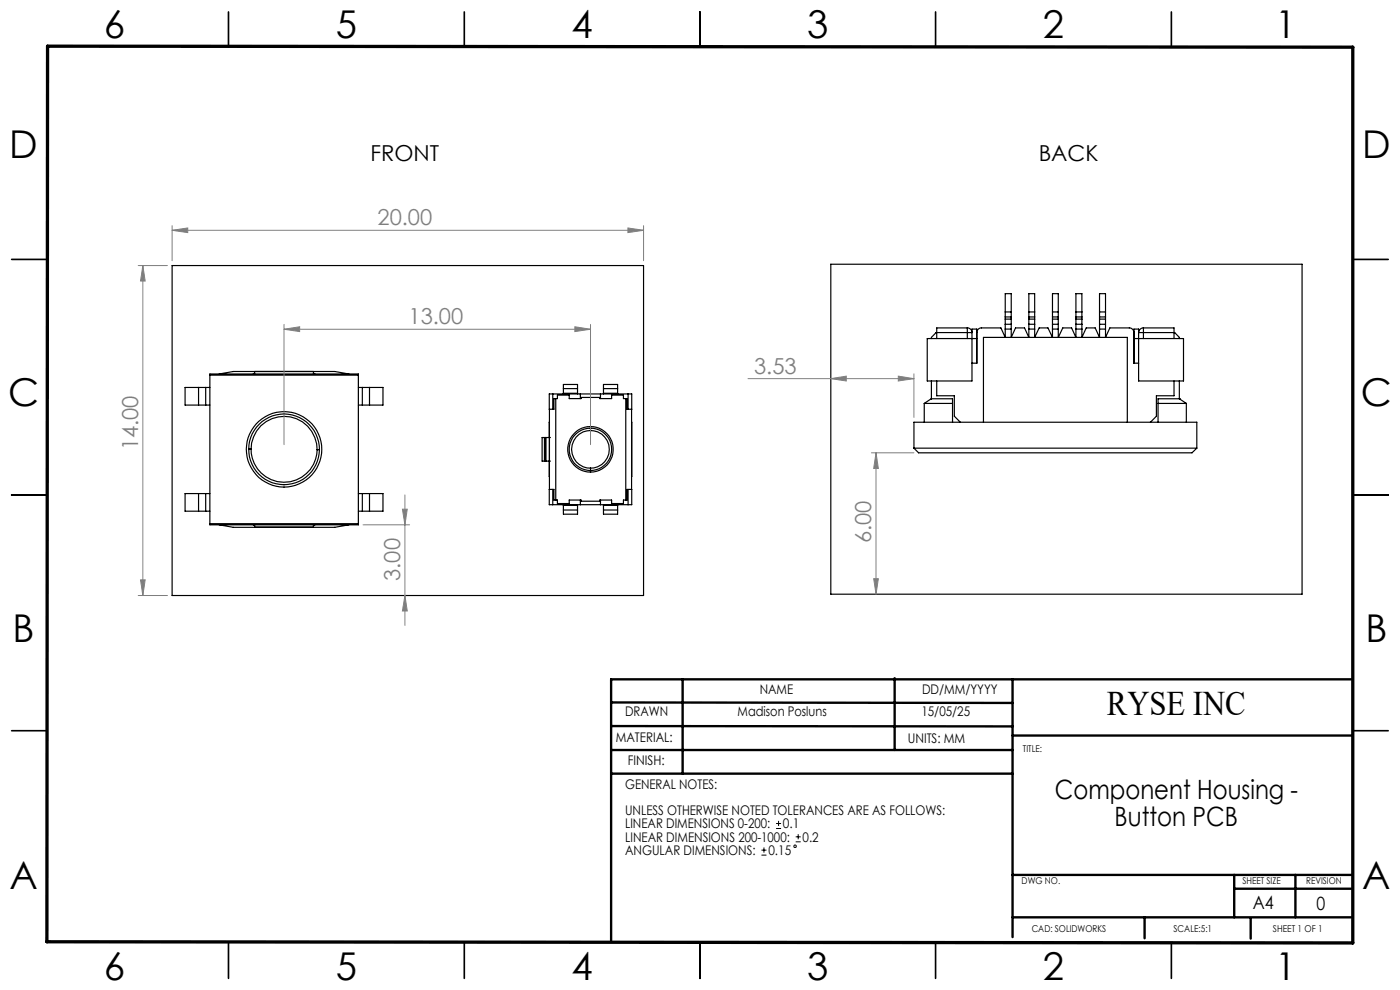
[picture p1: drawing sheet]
<svg xmlns="http://www.w3.org/2000/svg" width="297mm" height="210mm" viewBox="0 0 297 210" stroke-linecap="round" stroke-linejoin="round" font-family="sans-serif">
<g fill="none" stroke="#000" stroke-width=".25">
<path d="M36.5 56.3h100v70h-100zM176.2 56h100v70h-100zM44.5 79.6v-.3h31.5v.3M44.5 79.6h31.5M44.5 79.6v31.5M46.5 79.3l3-.5h21.5l3 .5M54 78.8v.5M54 79.2l-.2 .1M66.5 78.8v.5M66.5 79.2l.2 .1M76 79.6v31.5M205.2 69.6a.96 .96 0 0 1 1 .9h-7.6l-1 1.1v.2"/>
<path d="M205.2 69.6h-6.5v2.2M205.2 69.6v2.2M207.2 71.8h-10.5v9h9.5v-11h1v7.2h-1M213.3 69.8v1.8l-1-2h-4.1a.96 .96 0 0 0-1 .9M213.3 68.8v1M213.3 67.2v.5M213.3 69.8h1.2M213.3 68.8h1.2M213.3 67.7h1.2M213.3 67.2v-4.9h1.2v4.9M213.3 67.7v1.1M213.3 67.2h1.2"/>
<path d="M213.3 66.2h1.2M214.5 69.8v1.8l.9-2h1.9l1 2v-1.8M214.5 68.8v1M214.5 67.2v.5M214.5 67.7v1.1M218.3 68.8v1M218.3 67.2v.5M218.3 69.8h1.2M218.3 68.8h1.2M218.3 67.7h1.2M218.3 67.2h1.2M218.3 66.2h1.2"/>
<path d="M218.3 67.2v-4.9h1.2v4.9M218.3 67.7v1.1M219.5 69.8v1.8l1-2h1.8l1 2v-1.8M219.5 68.8v1M219.5 67.2v.5M219.5 67.7v1.1M223.3 68.8v1M223.3 67.2v.5M223.3 69.8h1.2M223.3 68.8h1.2M223.3 67.7h1.2M223.3 67.2h1.2"/>
<path d="M223.3 66.2h1.2M223.3 67.2v-4.9h1.2v4.9M223.3 67.7v1.1M224.5 69.8v1.8l1-2h1.8l.9 2v-1.8M224.5 68.8v1M224.5 67.2v.5M224.5 67.7v1.1M228.2 68.8v1M228.2 67.2v.5M228.2 69.8h1.3M228.2 68.8h1.3M228.2 67.7h1.3"/>
<path d="M228.2 67.2h1.3M228.2 66.2h1.3M228.2 67.2v-4.9h1.3v4.9M228.2 67.7v1.1M229.5 69.8v1.8l.9-2h1.9l1 2v-1.8M229.5 68.8v1M229.5 67.2v.5M229.5 67.7v1.1M233.3 68.8v1M233.3 67.2v.5M233.3 69.8h1.2M233.3 68.8h1.2"/>
<path d="M233.3 67.7h1.2M233.3 67.2h1.2M233.3 66.2h1.2M233.3 67.2v-4.9h1.2v4.9M233.3 67.7v1.1M234.5 69.8v1.8l.9-2h4.2a.96 .96 0 0 1 1 .9M234.5 68.8v1M234.5 67.2v.5M234.5 67.7v1.1M240.6 71.8h10.5v9h-9.6v-11h-.9v7.2h.9M242.6 69.6a1.02 1.02 0 0 0-1.1 .9h7.7l1 1.1v.2M242.6 69.6h6.5v2.2"/>
<path d="M242.6 69.6v2.2M42.1 85.9h1.5M42.1 82.2h1.5M42.1 82.2v3.7M42.1 82.2h-2.8v3.7h2.8M43.6 82.2v3.7M43.6 85.9h.9M43.6 82.2h.9M52.8 95.2h.5M52.8 95.2a7.5 7.5 0 0 1 7.6-7.4 7.5 7.5 0 0 1 7.4 7.6M52.8 95.2a7.5 7.5 0 0 0 7.4 7.6 7.5 7.5 0 0 0 7.6-7.4M53.3 95.2a7 7 0 0 1 7-6.9 7 7 0 0 1 7 7.1"/>
<path d="M53.3 95.2a7 7 0 0 0 6.9 7.1 7 7 0 0 0 7.1-6.9M67.3 95.4h.5M76 85.9h.9M76 82.2h.9M76.9 85.9h1.5M76.9 82.2h1.5M76.9 82.2v3.7M78.4 82.2h2.8v3.7h-2.8M78.4 82.2v3.7M115.5 92.8h-.5v5h.5M115.5 97.8h1.1M115.5 92.8h1.1"/>
<path d="M115.5 92.8v5M115.7 92.8l.1 5zM116.5 97.8l.1 3.3M116.6 97.8h.1M116.6 92.8h.1M116.6 86.8v17M116.6 86.8l-.1-3.2h17.5v3.2M116.6 89.6l-.1 3.2M117.3 83.6v3.2M117.9 84.6h-.4v2.2h-.9M117.9 84.6h.4v-.8h2.5v.8h2.5v-.3h3.9v.3h2.6v-.8h2.5v.8h.5M117.9 84.6v21.5"/>
<path d="M119.5 83.4v.2M119.5 83.4v-1.8h3v1.8M119.5 82.4h3M119.5 83.4h3M122.5 83.4v.2M123.1 83.6v1M125.3 90.8a4.5 4.5 0 0 1 4.5 4.5 4.5 4.5 0 0 1-4.5 4.5M125.3 99.3v.5M125.3 91.3a4 4 0 0 1 4 4 4 4 0 0 1-4 4M125.3 90.8v.5M125.3 90.8a4.5 4.5 0 0 0-4.5 4.5 4.5 4.5 0 0 0 4.5 4.5M125.3 91.3a4 4 0 0 0-4.1 4 4 4 0 0 0 4.1 4"/>
<path d="M125.3 90.5a4.8 4.8 0 0 1 4.8 4.8 4.8 4.8 0 0 1-4.8 4.8M125.3 90.5a4.8 4.8 0 0 0-4.9 4.8 4.8 4.8 0 0 0 4.9 4.8M125.3 90.5v.3M125.3 99.8v.3M127.4 83.6v1M128 83.4v.2M128 82.4h3M128 83.4v-1.8h3v1.8M128 83.4h3M131 83.4v.2M132.8 84.6h.2v2.2h1M132.8 84.6v21.5"/>
<path d="M133.2 83.6v3.2M134 86.8v17M134 89.6v11.5M193.9 95.1v-5.5h60v5.5M193.9 95.1h60M193.9 95.1l1 1h58l1-1M196.1 85.6l1.5-1h4.5v5M196.1 85.6h6M196.1 85.6v4M197.6 80.8v3.8M198.7 80.8v3.2h3.8v4.3l1.2 1.3M208.6 89.6v-18h30.5v18"/>
<path d="M245.7 85.6h6M249.1 80.8v3.2h-3.8v4.3l-1.2 1.3M250.2 84.6h.1M250.2 84.6h-4.5v5M250.2 84.6l1.5 1M250.2 80.8v3.8M251.7 85.6v4M42.1 108.4h1.5M42.1 104.7h1.5M42.1 104.7v3.7M42.1 104.7h-2.8v3.7h2.8M43.6 104.7v3.7"/>
<path d="M43.6 108.4h.9M43.6 104.7h.9M44.5 111.1v.2h31.5v-.2M44.5 111.1h31.5M46.5 111.3l3 .6h21.5l3-.6M53.8 111.3l.2 .1M54 111.3v.5h12.5v-.5M66.7 111.3l-.2 .1M76 108.4h.9M76 104.7h.9M76.9 108.4h1.5M76.9 104.7h1.5"/>
<path d="M76.9 104.7v3.7M78.4 104.7v3.7M78.4 104.7h2.8v3.7h-2.8M116.6 103.8h.9v2.3h.4M116.6 103.8l-.1 3.3h17.5v-3.3M117.3 103.8v3.3M117.9 106.1h.4v.7h2.5v-.7h2.5v.2h3.9v-.2h2.6v.7h2.5v-.7h.5M119.5 107.1v.1M119.5 107.2v1.9h3v-1.9M119.5 107.2h3M119.5 108.2h3M122.5 107.1v.1"/>
<path d="M123.1 106.1v1M127.4 106.1v1M128 107.1v.1M128 107.2v1.9h3v-1.9M128 107.2h3M128 108.2h3M131 107.1v.1M133.2 103.8v3.3M134 103.8h-1v2.3h-.2"/>
<circle cx="60.3" cy="95.3" r="8"/>
</g>
<g fill="none" stroke="#000" stroke-width=".21">
<path d="M162.1 179.8v1.1M164.6 175.7h1.1M164.6 174.7h1.1M165.2 174.1v1.1M168.8 178.6h1.1M168.8 177.5h1.1M169.3 176.9v1.1M161.5 181.4h1.1M161.5 180.3h1.1"/>
<circle cx="168.7" cy="179.5" r=".28"/>
</g>
<g fill="none" stroke="#808080" stroke-width=".21">
<path d="M29.3 56.3h6.2M30.3 56.3v70M30.3 56.3l.5 3.3h-1zM36.5 48.9l3.3-.5v.9zM36.5 47.9v7.4M36.5 48.9h100M133.2 48.4l3.3 .5-3.3 .4zM136.5 47.9v7.4M60.3 69.8l3.3-.5v1zM60.3 68.8v25.5M60.3 69.8h65M122 69.3l3.3 .5-3.3 .5z"/>
<path d="M125.3 68.8v25.5M190.6 79.8l3.3 .5-3.3 .5zM193.9 79.3v9.2M158.7 80.3h35.2M176.2 80.3l3.3-.5v1zM184.9 96.1h9M185.8 96.1v29.9M185.8 96.1l.5 3.3h-1zM77 111.3h9.9M85.4 108h1l-.5 3.3zM85.9 105v27.7M29.3 126.3h6.2"/>
<path d="M29.8 123h1l-.5 3.3zM85.9 126.3l.5 3.3h-1zM185.3 122.8h1l-.5 3.2z"/>
</g>
<g fill="none" stroke="#000" stroke-width=".35">
<path d="M48.5 2.5v7.5M98.5 2.5v7.5M148.5 2.5v7.5M198.5 2.5v7.5M248.5 2.5v7.5M2.5 55h7.5M287 55h7.5M2.5 105h7.5M287 105h7.5M2.5 155h7.5M287 155h7.5M48.5 200v7.5"/>
<path d="M98.5 200v7.5M148.5 200v7.5M198.5 200v7.5M248.5 200v7.5"/>
</g>
<g fill="none" stroke="#000" stroke-width=".5">
<path d="M129.6 159.1h85.2M129.6 154l85.2 .1M129.6 149l85.2 .1M144.8 144.1v20M189.8 143.9v15.2M214.8 156h72.2M214.8 144.1v54.7M287 144.1h-157.4v55.8M129.6 164.1h85.2M214.8 194.6h72.2M214.8 185.6h72.2M242.8 194.6v4.4"/>
<path d="M261.8 185.6v9M261.8 188.5h25.2M265.3 194.8v4.3M274.8 185.6v9"/>
</g>
<path d="M10.1 9.8l276.9 .2v190l-277.1-.2z" fill="none" stroke="#000" stroke-width=".7"/>
<g fill="#808080">
<path d="M133.2 48.4l3.3 .5-3.3 .4zM36.5 48.9l3.3-.5v.9z"/>
<path d="M190.6 79.8l3.3 .5-3.3 .5zM176.2 80.3l3.3-.5v1z"/>
<path d="M60.3 69.8l3.3-.5v1zM122 69.3l3.3 .5-3.3 .5z"/>
<path d="M30.3 56.3l.5 3.3h-1zM29.8 123h1l-.5 3.3zM85.4 108h1l-.5 3.3zM85.9 126.3l.5 3.3h-1z"/>
<path d="M185.8 96.1l.5 3.3h-1zM185.3 122.8h1l-.5 3.2z"/>
</g>
<g font-size="8.1">
<text x="22" y="8">6</text>
<text x="71.2" y="8">5</text>
<text x="121.2" y="8">4</text>
<text x="171.3" y="8">3</text>
<text x="221.3" y="8">2</text>
<text x="270.5" y="8">1</text>
<text x="2" y="33.6">D</text>
<text x="289" y="33.6">D</text>
<text x="1.7" y="86.1">C</text>
<text x="288.7" y="86.1">C</text>
<text x="2.7" y="136.1">B</text>
<text x="289.7" y="136.1">B</text>
<text x="2" y="188.6">A</text>
<text x="289" y="188.6">A</text>
<text x="22" y="208">6</text>
<text x="71.2" y="208">5</text>
<text x="121.2" y="208">4</text>
<text x="171.3" y="208">3</text>
<text x="221.3" y="208">2</text>
<text x="270.5" y="208">1</text>
</g>
<text font-size="7.3" x="234.8" y="151.8">RYSE INC</text>
<g font-size="5.6">
<text x="223.8" y="169.5">Component Housing -</text>
<text x="236.5" y="175.1">Button PCB</text>
</g>
<g font-size="4.7">
<text x="78.6" y="34.1">FRONT</text>
<text x="220.4" y="34.1">BACK</text>
</g>
<g font-size="4.7" fill="#808080">
<text x="80.1" y="47.8">20.00</text>
<text x="86.7" y="68.8">13.00</text>
<text x="160" y="79.3">3.53</text>
<text x="29.3" y="95.6" transform="rotate(-90 29.3 95.6)">14.00</text>
<text x="184.8" y="115.3" transform="rotate(-90 184.8 115.3)">6.00</text>
<text x="84.9" y="123.2" transform="rotate(-90 84.9 123.2)">3.00</text>
</g>
<g font-size="3.9">
<text x="265.8" y="192.9">A4</text>
<text x="279.3" y="193">0</text>
</g>
<g font-size="2.8">
<text x="161.2" y="147.3">NAME</text>
<text x="195.6" y="147.3">DD/MM/YYYY</text>
<text x="132.6" y="151.9">DRAWN</text>
<text x="156.5" y="151.9">Madison Posluns</text>
<text x="195.5" y="151.9">15/05/25</text>
<text x="130.6" y="157.4">MATERIAL:</text>
<text x="192.6" y="157.5">UNITS: MM</text>
<text x="132.6" y="167.3">GENERAL NOTES:</text>
<text x="133.2" y="162.2">FINISH:</text>
<text x="132.6" y="172.9">UNLESS OTHERWISE NOTED TOLERANCES ARE AS FOLLOWS:</text>
<text x="132.6" y="175.7">LINEAR DIMENSIONS 0-200:</text>
<text x="132.6" y="178.5">LINEAR DIMENSIONS 200-1000:</text>
<text x="166.1" y="175.7">0.1</text>
<text x="170.3" y="178.5">0.2</text>
<text x="132.6" y="181.4">ANGULAR DIMENSIONS:</text>
<text x="163" y="181.4">0.15</text>
</g>
<g font-size="2">
<text x="217" y="159.5">TITLE:</text>
<text x="216.7" y="187.5">DWG NO.</text>
<text x="263.6" y="187.5">SHEET SIZE</text>
<text x="277.1" y="187.5">REVISION</text>
<text x="218.9" y="197.7">CAD: SOLIDWORKS</text>
<text x="249" y="197.7">SCALE:5:1</text>
<text x="270.1" y="197.7">SHEET 1 OF 1</text>
</g>
</svg>
